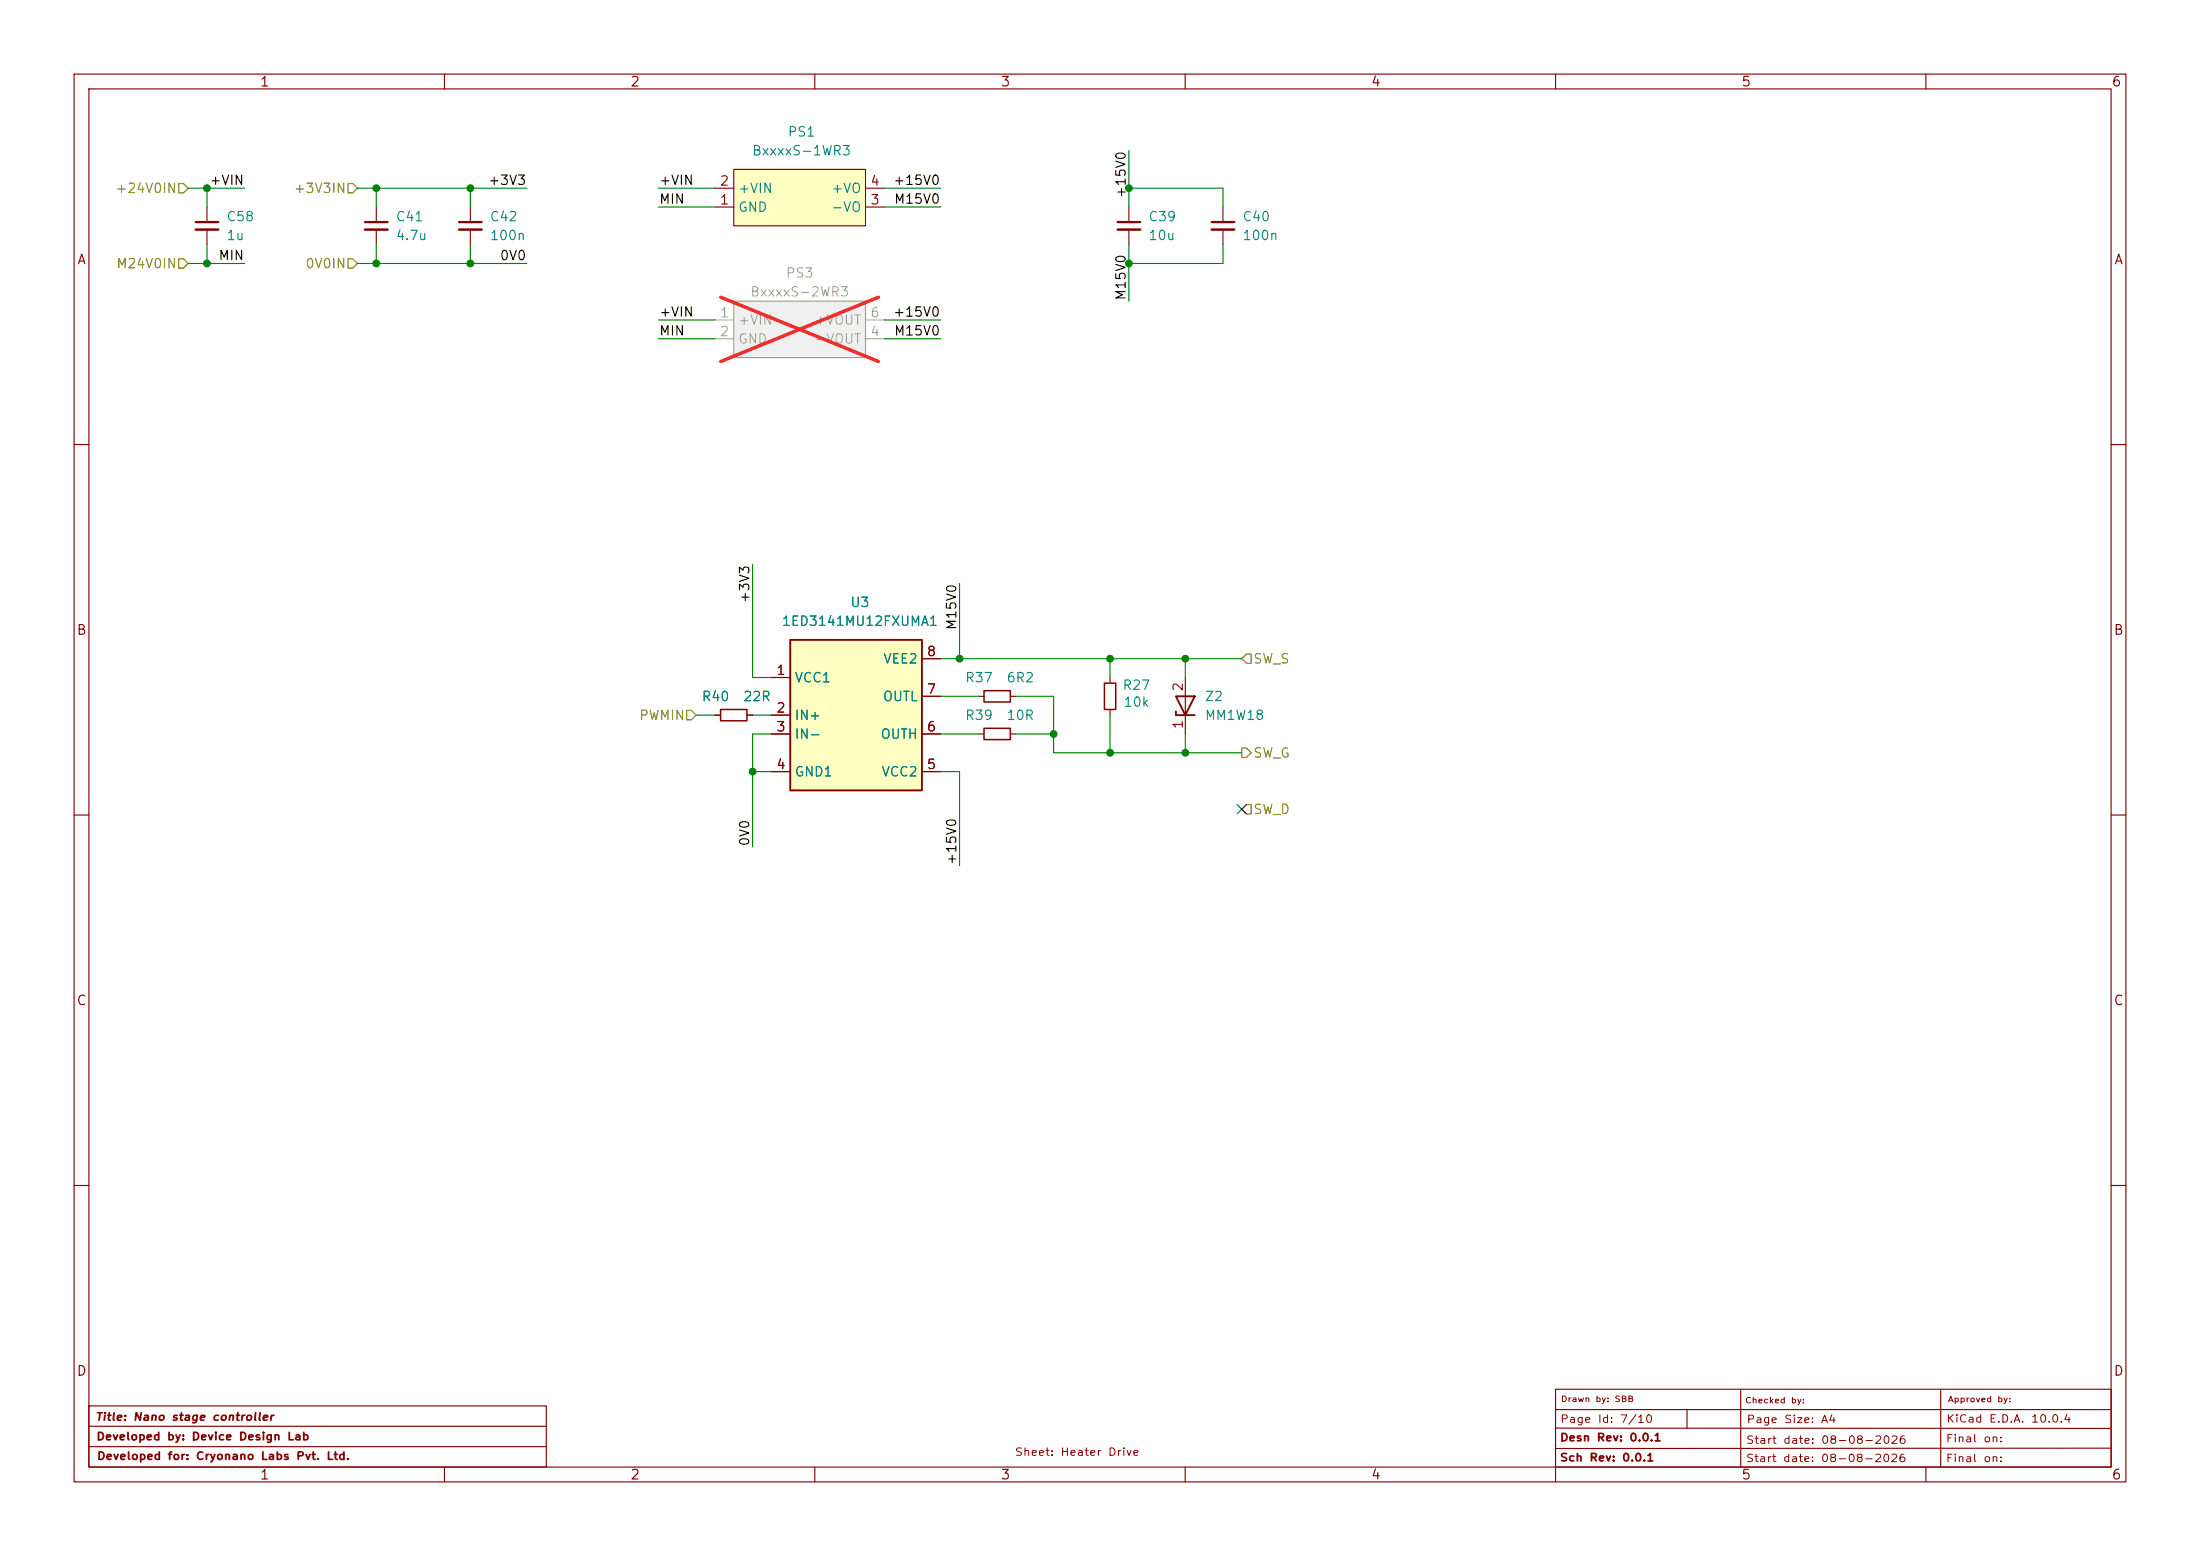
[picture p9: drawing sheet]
<svg xmlns="http://www.w3.org/2000/svg" width="297mm" height="210mm" viewBox="0 0 297 210" stroke-linecap="round" stroke-linejoin="round" font-family="sans-serif">
<g fill="none" stroke="#840000" stroke-width=".15">
<path d="M10 10h277v190h-277zM12 12h273v186h-273zM60 10v2M110 10v2M160 10v2M210 10v2M260 10v2M10 60h2M285 60h2M132.1 99.1h.7M132.1 94h.7M136.4 99.1h.8"/>
<path d="M136.4 94h.8M10 110h2M285 110h2M10 160h2M285 160h2M12 189.8h61.8v8.2h-61.8zM12 195.3h61.8M12 192.5h61.8M60 198v2M110 198v2M160 198v2M210 187.5h75v10.5h-75z"/>
<path d="M210 198v2M210 192.8h75M227.7 190.3v2.5M235 187.5v10.5M260 198v2M262 187.5v10.5M285 195.5h-75M285 190.2l-75 .1"/>
</g>
<path d="M132.8 98.3h3.6v1.5h-3.6zM132.8 93.2h3.6v1.5h-3.6z" fill="none" stroke="#840000" stroke-width=".2"/>
<path d="M99.1 22.9h17.7v7.6h-17.7z" fill="#ffffc2"/>
<path d="M96.5 27.9h2.6M96.5 25.4h2.6M99.1 22.9h17.7v7.6h-17.7zM116.8 27.9h2.6M116.8 25.4h2.6M152.4 27.9v2.1M152.4 31v2M165.1 27.9v2.1M165.1 31v2" fill="none" stroke="#840000" stroke-width=".15"/>
<path d="M150.9 30h3M163.6 30h3" fill="none" stroke="#840000" stroke-width=".3"/>
<path d="M150.9 31h3M163.6 31h3" fill="none" stroke="#840000" stroke-width=".33"/>
<path d="M106.7 86.4h17.8v20.3h-17.8z" fill="#ffffc2"/>
<path d="M106.7 86.4h17.8v20.3h-17.8z" fill="none" stroke="#840000" stroke-width=".25"/>
<path d="M104.1 91.4h2.6M104.1 96.5h2.6M104.1 99.1h2.6M124.5 99.1h2.5M124.5 94h2.5M124.5 88.9h2.5M104.1 104.1h2.6M124.5 104.1h2.5" fill="none" stroke="#840000" stroke-width=".15"/>
<path d="M99.1 40.6h17.7v7.7h-17.7z" fill="#f0f0f0"/>
<path d="M96.5 43.2h2.6M96.5 45.7h2.6M99.1 40.6h17.7v7.7h-17.7zM116.8 43.2h2.6M116.8 45.7h2.6" fill="none" stroke="#a1a1a1" stroke-width=".15"/>
<path d="M97.3 40.1l21.3 8.7M118.6 40.1l-21.3 8.7" fill="none" stroke="#ff2626" stroke-width=".46"/>
<path d="M97.3 95.8h3.5v1.5h-3.5zM149.1 92.2h1.5v3.6h-1.5z" fill="none" stroke="#840000" stroke-width=".2"/>
<g fill="none" stroke="#840000" stroke-width=".15">
<path d="M27.9 27.9v2.1M27.9 31v2M50.8 27.9v2.1M50.8 31v2M63.5 27.9v2.1M63.5 31v2M96.5 96.5h.8M100.8 96.5h.8M104.1 96.5h2.6M104.1 91.4h2.6M104.1 99.1h2.6M124.5 99.1h2.5"/>
<path d="M124.5 94h2.5M124.5 88.9h2.5M149.9 91.4v.8M149.9 95.8v.7M160 91.4v7.7M104.1 104.1h2.6M124.5 104.1h2.5"/>
</g>
<path d="M26.4 30h3.1M49.3 30h3M62 30h3" fill="none" stroke="#840000" stroke-width=".3"/>
<path d="M26.4 31h3.1M49.3 31h3M62 31h3" fill="none" stroke="#840000" stroke-width=".33"/>
<path d="M158.7 96v.5h2.6M158.7 94h2.6l-1.3 2.5z" fill="none" stroke="#840000" stroke-width=".25"/>
<path d="M24.1 34.9h.7l.6 .7-.6 .6h-.7zM24.1 24.8h.7l.6 .6-.6 .6h-.7zM47 34.9h.6l.7 .7-.7 .6h-.6zM47 24.8h.6l.7 .6-.7 .6h-.6zM92.7 95.9h.6l.7 .6-.7 .7h-.6zM168.3 88.3h.6v1.2h-.6l-.7-.6zM167.6 101h.7l.6 .6-.6 .6h-.7zM168.3 108.6h.6v1.3h-.6l-.7-.7z" fill="none" stroke="#848400" stroke-width=".16"/>
<g fill="none" stroke="#008400" stroke-width=".15">
<path d="M25.4 35.6h7.6M25.4 25.4h7.6M27.9 25.4v2.5M27.9 33v2.6M48.3 35.6h22.8M48.3 25.4h22.8M50.8 25.4v2.5M50.8 33v2.6M63.5 25.4v2.5M63.5 33v2.6M88.9 25.4h7.6M88.9 27.9h7.6"/>
<path d="M119.4 25.4h7.6M119.4 27.9h7.6M152.4 25.4h12.7v2.5M152.4 20.3v7.6M152.4 33v7.6M165.1 33v2.6h-12.7M88.9 43.2h7.6M88.9 45.7h7.6M119.4 43.2h7.6M119.4 45.7h7.6M101.6 76.2v15.2h2.5M129.5 78.7v10.2"/>
<path d="M94 96.5h2.5M101.6 96.5h2.5M104.1 99.1h-2.5v15.2M127 88.9h40.6M127 99.1h5.1M127 94h5.1M137.2 94h5v7.6h25.4M137.2 99.1h5M149.9 88.9v2.5M149.9 96.5v5.1M160 88.9v2.5M160 99.1v2.5"/>
<path d="M101.6 104.1h2.5M127 104.1h2.5v12.7"/>
</g>
<path d="M167 108.6l1.2 1.2M168.2 108.6l-1.2 1.2" fill="none" stroke="#000084" stroke-width=".15"/>
<g fill="#008400" stroke="#008400" stroke-width=".14">
<circle cx="142.2" cy="99.1" r=".46"/>
<circle cx="149.9" cy="101.6" r=".46"/>
<circle cx="149.9" cy="88.9" r=".46"/>
<circle cx="160" cy="88.9" r=".46"/>
<circle cx="160" cy="101.6" r=".46"/>
<circle cx="152.4" cy="35.6" r=".46"/>
<circle cx="152.4" cy="25.4" r=".46"/>
<circle cx="63.5" cy="25.4" r=".46"/>
<circle cx="63.5" cy="35.6" r=".46"/>
<circle cx="27.9" cy="35.6" r=".46"/>
<circle cx="27.9" cy="25.4" r=".46"/>
<circle cx="50.8" cy="25.4" r=".46"/>
<circle cx="50.8" cy="35.6" r=".46"/>
<circle cx="129.5" cy="88.9" r=".46"/>
<circle cx="101.6" cy="104.1" r=".46"/>
</g>
<g font-size="1.3" fill="#840000">
<text x="35" y="12">1</text>
<text x="85" y="12">2</text>
<text x="135" y="12">3</text>
<text x="185" y="12">4</text>
<text x="235" y="12">5</text>
<text x="285" y="12">6</text>
<text x="97.1" y="27.9">1</text>
<text x="97.1" y="25.4">2</text>
<text x="117.4" y="27.9">3</text>
<text x="117.4" y="25.4">4</text>
<text x="10.3" y="36">A</text>
<text x="285.3" y="36">A</text>
<text x="10.3" y="86">B</text>
<text x="125" y="88.9">8</text>
<text x="285.3" y="86">B</text>
<text x="104.7" y="91.4">1</text>
<text x="125" y="94">7</text>
<text x="160" y="93.4" transform="rotate(-90 160 93.4)">2</text>
<text x="104.7" y="96.5">2</text>
<text x="104.7" y="99">3</text>
<text x="125" y="99">6</text>
<text x="160" y="98.5" transform="rotate(-90 160 98.5)">1</text>
<text x="104.7" y="104.1">4</text>
<text x="125" y="104.1">5</text>
<text x="10.3" y="136">C</text>
<text x="285.3" y="136">C</text>
<text x="10.3" y="186">D</text>
<text x="285.3" y="186">D</text>
<text x="35" y="200">1</text>
<text x="85" y="200">2</text>
<text x="135" y="200">3</text>
<text x="185" y="200">4</text>
<text x="235" y="200">5</text>
<text x="285" y="200">6</text>
</g>
<g font-size="1.3" fill="#008484">
<text x="101.4" y="21.3">BxxxxS-1WR3</text>
<text x="106.2" y="18.8">PS1</text>
<text x="99.6" y="28.9">GND</text>
<text x="99.6" y="26.4">+VIN</text>
<text x="112.1" y="28.9">-VO</text>
<text x="112.1" y="26.4">+VO</text>
<text x="30.5" y="32.7">1u</text>
<text x="30.5" y="30.2">C58</text>
<text x="53.3" y="30.2">C41</text>
<text x="53.3" y="32.7">4.7u</text>
<text x="66" y="32.7">100n</text>
<text x="66" y="30.2">C42</text>
<text x="154.9" y="30.2">C39</text>
<text x="154.9" y="32.7">10u</text>
<text x="167.6" y="32.7">100n</text>
<text x="167.6" y="30.2">C40</text>
<text x="114.7" y="82.3">U3</text>
<text x="105.4" y="84.8">1ED3141MU12FXUMA1</text>
<text x="119.2" y="89.9">VEE2</text>
<text x="94.6" y="95">R40</text>
<text x="100.2" y="95">22R</text>
<text x="107.2" y="92.4">VCC1</text>
<text x="119.1" y="95">OUTL</text>
<text x="130.2" y="92.4">R37</text>
<text x="135.8" y="92.4">6R2</text>
<text x="151.5" y="93.4">R27</text>
<text x="151.6" y="95.7">10k</text>
<text x="162.6" y="95">Z2</text>
<text x="107.2" y="97.5">IN+</text>
<text x="107.2" y="100">IN-</text>
<text x="118.8" y="100">OUTH</text>
<text x="130.2" y="97.5">R39</text>
<text x="135.8" y="97.5">10R</text>
<text x="162.6" y="97.5">MM1W18</text>
<text x="107.2" y="105.1">GND1</text>
<text x="118.9" y="105.1">VCC2</text>
</g>
<g font-size="1.3" fill="#848400">
<text x="15.5" y="26.4">+24V0IN</text>
<text x="39.6" y="26.4">+3V3IN</text>
<text x="15.6" y="36.5">M24V0IN</text>
<text x="41.1" y="36.5">0V0IN</text>
<text x="169.1" y="89.9">SW_S</text>
<text x="86.2" y="97.5">PWMIN</text>
<text x="169.1" y="102.6">SW_G</text>
<text x="169.1" y="110.2">SW_D</text>
</g>
<g font-size="1.3">
<text x="28.2" y="25.3">+VIN</text>
<text x="65.8" y="25.3">+3V3</text>
<text x="88.9" y="25.3">+VIN</text>
<text x="88.9" y="27.8">MIN</text>
<text x="120.5" y="25.3">+15V0</text>
<text x="120.6" y="27.8">M15V0</text>
<text x="152.3" y="26.8" transform="rotate(-90 152.3 26.8)">+15V0</text>
<text x="29.4" y="35.4">MIN</text>
<text x="67.4" y="35.4">0V0</text>
<text x="152.3" y="40.6" transform="rotate(-90 152.3 40.6)">M15V0</text>
<text x="88.9" y="45.6">MIN</text>
<text x="88.9" y="43.1">+VIN</text>
<text x="120.5" y="43.1">+15V0</text>
<text x="120.6" y="45.6">M15V0</text>
<text x="101.5" y="81.5" transform="rotate(-90 101.5 81.5)">+3V3</text>
<text x="129.4" y="85.1" transform="rotate(-90 129.4 85.1)">M15V0</text>
<text x="101.5" y="114.3" transform="rotate(-90 101.5 114.3)">0V0</text>
<text x="129.4" y="116.8" transform="rotate(-90 129.4 116.8)">+15V0</text>
</g>
<g font-size="1.3" fill="#a1a1a1">
<text x="101.2" y="40.3">BxxxxS-2WR3</text>
<text x="106" y="37.8">PS3</text>
<text x="97.1" y="43.2">1</text>
<text x="97.1" y="45.7">2</text>
<text x="99.6" y="44.2">+VIN</text>
<text x="99.6" y="46.7">GND</text>
<text x="109.8" y="46.7">-VOUT</text>
<text x="109.8" y="44.2">+VOUT</text>
<text x="117.4" y="45.7">4</text>
<text x="117.4" y="43.2">6</text>
</g>
<g font-size="1" fill="#840000">
<text x="12.8" y="192">Title: Nano stage controller</text>
<text x="12.9" y="194.6">Developed by: Device Design Lab</text>
<text x="13" y="197.3">Developed for: Cryonano Labs Pvt. Ltd.</text>
<text x="136.9" y="196.7">Sheet: Heater Drive</text>
<text x="210.5" y="197.5">Sch Rev: 0.0.1</text>
<text x="210.5" y="194.8">Desn Rev: 0.0.1</text>
<text x="210.5" y="192.3">Page Id: 7/10</text>
<text x="235.6" y="197.6">Start date: 08-08-2026</text>
<text x="235.6" y="195.1">Start date: 08-08-2026</text>
<text x="235.7" y="192.3">Page Size: A4</text>
<text x="262.6" y="194.9">Final on:</text>
<text x="262.6" y="197.6">Final on:</text>
<text x="262.7" y="192.3">KiCad E.D.A. 10.0.4</text>
</g>
<g font-size=".8" fill="#840000">
<text x="210.6" y="189.4">Drawn</text>
<text x="215.3" y="189.4">by:</text>
<text x="217.9" y="189.4">SBB</text>
<text x="235.5" y="189.6">Checked</text>
<text x="241.7" y="189.6">by:</text>
<text x="262.9" y="189.4">Approved</text>
<text x="269.5" y="189.4">by:</text>
</g>
</svg>
